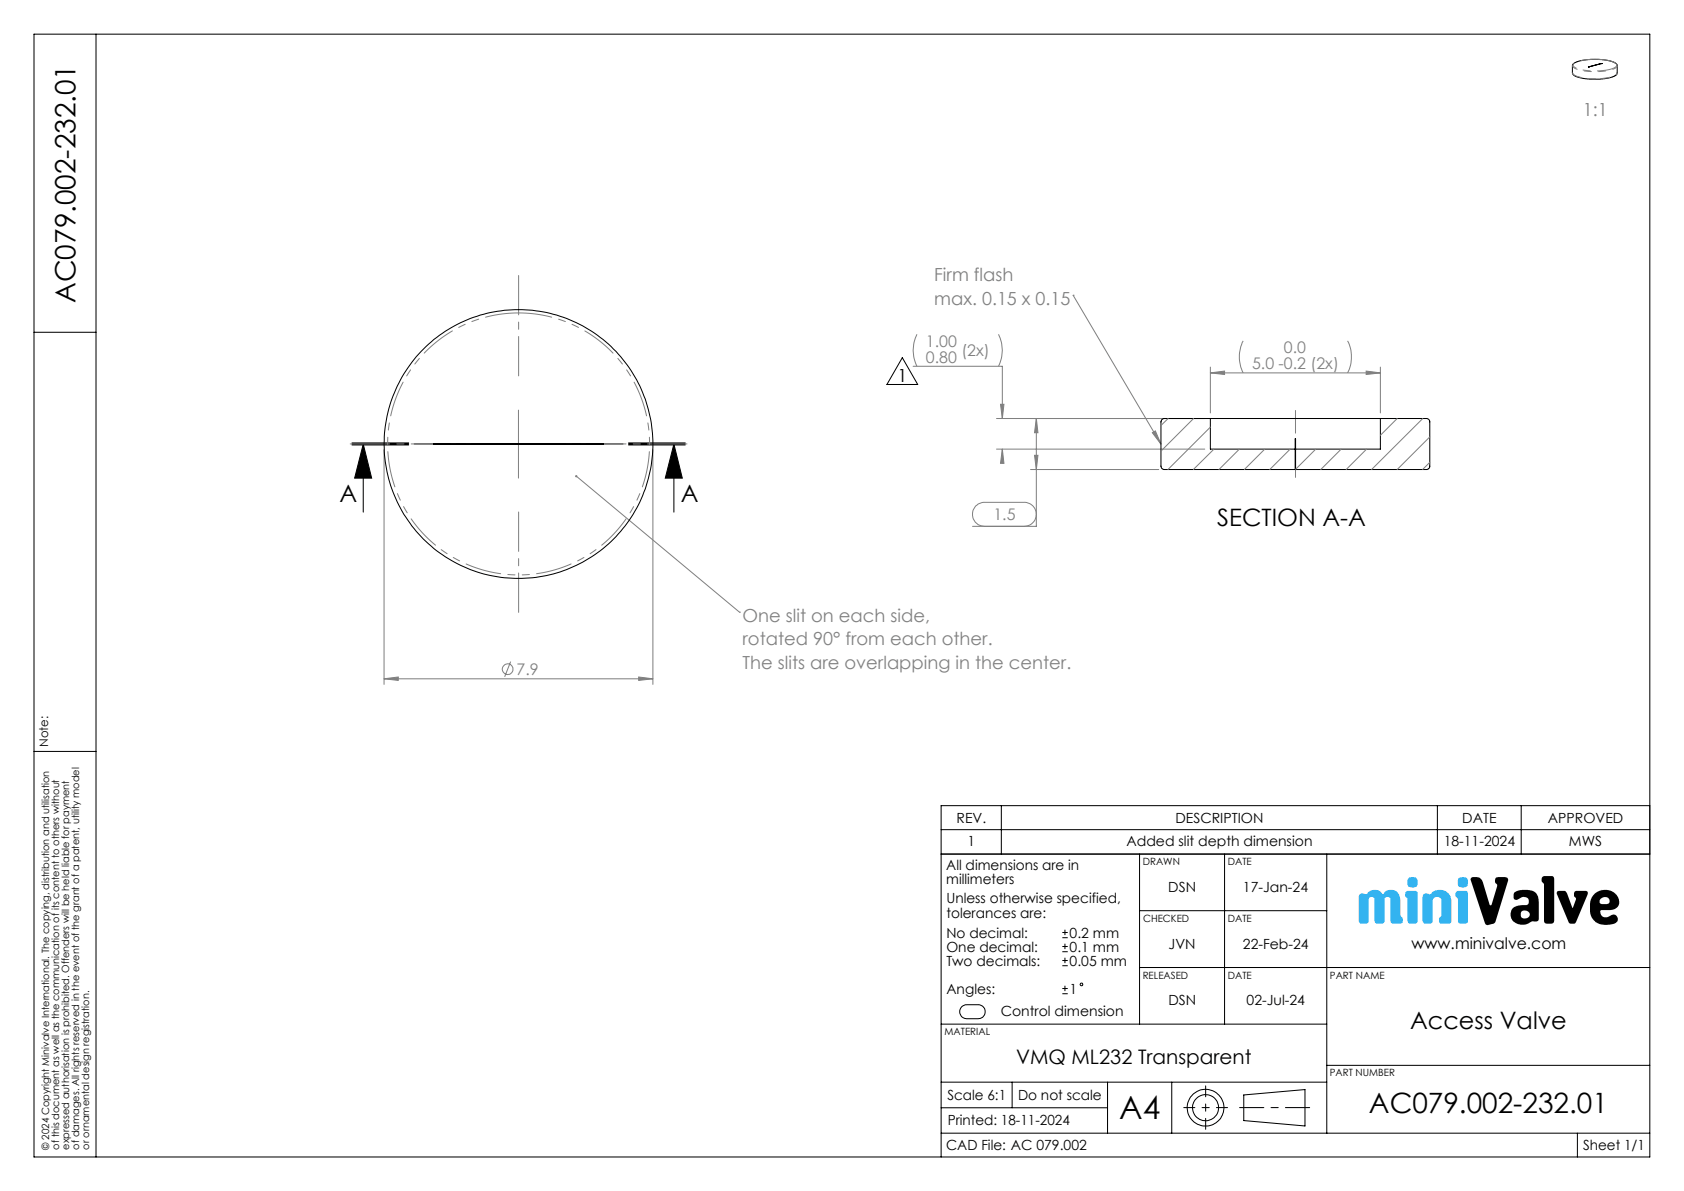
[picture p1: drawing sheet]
<svg xmlns="http://www.w3.org/2000/svg" width="297mm" height="210mm" viewBox="0 0 297 210" stroke-linecap="round" stroke-linejoin="round" font-family="sans-serif">
<g fill="none" stroke="#000" stroke-width=".18">
<path d="M6 6h285v198h-285zM16.9 6v198M6 58.6h10.9M6 132.5h10.9M201 150.6v30M216 150.6v30M234 150.6v49.2M291 150.6h-125v53.4M169.6 177.5l.7-.3h2.2a1.23 1.23 0 0 1 1.2 1.2 1.23 1.23 0 0 1-1.2 1.2h-2a1.26 1.26 0 0 1-1.1-.7 1.26 1.26 0 0 1 .2-1.4zM201 170.6h90M201 160.6h33M166 199.8h125"/>
<path d="M166 190.8h68M166 180.6h68M166 195.3h29.3M178.5 190.8v4.5M195.3 190.8v9M206.7 190.8v9M219.4 193.1l10.8-1v6.4l-10.8-.9zM234 187.8h57M278.2 199.8v4.2"/>
<circle cx="212.6" cy="195.3" r="2.29"/>
<circle cx="212.6" cy="195.3" r="3.2"/>
</g>
<path d="M212.6 191.5v7.6M216.5 195.3h-7.7" fill="none" stroke="#000" stroke-width=".18" stroke-dasharray="15.2 1.3 1.3 1.3" stroke-dashoffset="13.3"/>
<path d="M218.6 195.3h12.4" fill="none" stroke="#000" stroke-width=".18" stroke-dasharray="15.2 1.3 1.3 1.3" stroke-dashoffset="11"/>
<path d="M281 157.9a2.55 2.55 0 0 1 2.8-.9 2.55 2.55 0 0 1 1.8 2.3l-.3 .6a1.82 1.82 0 0 1-1.5 .6h-1.2a.39 .39 0 0 0-.4 .2 .39 .39 0 0 0 .1 .4l.3 .5 .4 .1h.6l1-.5 .4 .2 .3 .5v.5l-.4 .4-.7 .2a2.84 2.84 0 0 1-3.7-1.9v-2.1zM282.3 158.5l-.2 .2v.5l.2 .1 1.1 .1 .4-.2v-.6l-.2-.3-.7-.1zM274.6 157.2l.3-.1h1.1l.2 .1 1.2 2.9 .6-1.5-.1-.3-.3-.3 .1-.7 .3-.2h1.7a.41 .41 0 0 1 .3 .6l-2.1 5-.2 .2h-.7l-.4-.3-2-5zM272 154.6l.3-.1h1.5l.3 .2v7.7l-.1 .3-.4 .2-1-.1-.3-.4v-6.5l-.4-.5zM267.1 157.4l.7-.4 .9-.1a2.3 2.3 0 0 1 2.4 1l.3 1.1v3.2l-.4 .3-.8-.1-.5 .3a2.17 2.17 0 0 1-3.3-1.2l.1-.6a1.46 1.46 0 0 1 1.5-1.2l1.5-.2 .1-.3v-.6l-.4-.4-.6-.1-.9 .5h-.5l-.3-.2v-.7zM268.4 160.7l-.2 .3v.5l.2 .3 .8 .1 .5-.3 .1-.6-.3-.3-.5-.2zM259.5 154.7l.9-.1a1.19 1.19 0 0 1 1.1 1l1.2 4h.3l1.1-3.4v-.2l-.4-.3 .1-.9 .4-.2h1.3l.3 .2 .2 .3-2.3 7.5-.3 .3-.9 .2-.4-.1-.2-.2-2.5-7.6z" fill-rule="evenodd" fill="#000"/>
<path d="M257.2 154.9l.6-.3 .9 .2 .2 .6-.2 .9-.5 .2-.8-.1-.3-.4zM256.9 157.2l.2-.1h1.5l.3 .3v5.1l-.3 .3-1 .1-.5-.4v-3.9l-.4-.6v-.5zM251.1 157.7l.3-.2 .9 .1a2.04 2.04 0 0 1 2.4-.6 2.04 2.04 0 0 1 1.3 2v3.5l-.1 .2-.3 .2h-1.4l-.3-.2-.1-.8 .4-.5v-2.8l-.2-.3-.7-.2-.6 .5-.1 4.1-.4 .2-1-.1-.3-.4v-4.3zM247.9 157.3l.3-.2h1.5l.3 .3v5.1l-.3 .3h-1.1l-.4-.4v-3.9l-.4-.5zM239.7 157.8l.4-.3 .7 .1a.65 .65 0 0 0 .6-.4 1.68 1.68 0 0 1 2.5 .4h.2a1.58 1.58 0 0 1 2.6 0l.3 1v2.8l.4 .6v.6l-.3 .2-1.4 .1-.4-.3v-4.1l-.4-.3h-.4a.32 .32 0 0 0-.3 .4l-.1 4.1-.4 .2h-.8l-.4-.2-.1-4.3-.3-.2-.3-.1-.4 .3-.1 4.3-.4 .2h-.8l-.5-.4zM248.4 154.9l.6-.3 .6 .1 .3 .2 .1 .3-.1 1-.6 .3-.9-.2-.2-.5z" fill-rule="evenodd" fill="#33b3f0"/>
<g fill="none" stroke="#808080" stroke-width=".18">
<path d="M161.7 58.9a6.3 6.3 0 0 0 0 5.7M176.1 58.9a6.3 6.3 0 0 1 0 5.7M189.3 52.1h.1M189.3 52.1l15.5 26.2M67.7 79.3v41.4M85.4 78.3h12M91.4 72.3v12M115.1 79.3v41.4M161 64.6h15.8v9.2M175.8 73.8h36.7M175.8 79.2h36.7M176.5 71.3h.6l-.3 2.5z"/>
<path d="M176.8 79.2l.3 2.5h-.6zM176.8 79.2v2.5M182.8 73.8l.3 2.5h-.6zM182.8 73.8v19h-11.3M203.2 76.3l.6-.3 1 2.3zM213.5 65.7l2.5-.3v.6zM213.5 64.7v8.1M213.5 65.7h30M219.3 60.1a6.3 6.3 0 0 0 0 5.6M237.7 60.1a6.3 6.3 0 0 1 0 5.6M240.9 65.4l2.6 .3-2.6 .3zM243.5 64.7v8.1"/>
<path d="M101.6 84l28.8 23.9M173.6 92.8a2.12 2.12 0 0 1-2.1-2.1 2.12 2.12 0 0 1 2.1-2.1h7.1a2.12 2.12 0 0 1 2.1 2.1 2.12 2.12 0 0 1-2.1 2.1M181.8 82.8h22.6M182.5 80.3h.6l-.3 2.5zM67.7 119.7l2.5-.3v.6zM67.7 119.7h47.4M90.1 116.7l-1.1 2.6M112.6 119.4l2.5 .3-2.5 .3zM130.4 107.9h.1"/>
<circle cx="89.5" cy="118" r=".95"/>
</g>
<g fill="none" stroke="#000" stroke-width=".18">
<path d="M62.1 78.5h10zM62.1 78.3h10M62.1 78.1h10M64.1 78.3l1.4 6h-3zM64.1 78.3v12M110.9 78.3h10M110.9 78.1h10M110.9 78.5h10M118.9 78.3l1.4 6h-3zM118.9 78.3v12M159.1 63.1l2.8 4.7h-5.5zM166 142.1h125v8.5h-125z"/>
<path d="M166 146.3h125M176.6 142.1v8.5M253.5 142.1v8.5M268.3 142.1v8.5M187.4 165.3h.9M187.4 164.4h.9M187.4 167.8h.9M187.4 166.9h.9M187.4 170.3h.9M187.4 169.4h.9M187.4 175.2h.9M187.4 174.3h.9"/>
<path d="M187.8 163.9v1M187.8 166.4v.9M187.8 168.9v.9M187.8 173.8v1"/>
<circle cx="190.7" cy="173.6" r=".23"/>
</g>
<path d="M120.9 78.3h-58.8" fill="none" stroke="#000" stroke-width=".18" stroke-dasharray="6.3 1.3 1.3 1.3" stroke-dashoffset="-.8"/>
<path d="M79.5 78.3h-17.7M91.5 66.3v-17.7M103.5 78.3h17.7M91.5 90.3v17.7" fill="none" stroke="#808080" stroke-width=".18" stroke-dasharray="15.2 1.3 1.3 1.3" stroke-dashoffset="8.3"/>
<path d="M228.5 72.4v11.8" fill="none" stroke="#808080" stroke-width=".18" stroke-dasharray="15.2 1.3 1.3 1.3" stroke-dashoffset="11.2"/>
<path d="M101.5 83.8a.2 .2 0 0 1 .3 0 .21 .21 0 0 1-.1 .4 .2 .2 0 0 1-.3-.2l.1-.2 .1 .2z" fill="#808080"/>
<path d="M118.9 78.3l1.4 6h-3zM64.1 78.3l1.4 6h-3z" fill="#000"/>
<g fill="#808080">
<path d="M203.2 76.3l.6-.3 1 2.3z"/>
<path d="M67.7 119.7l2.5-.3v.6zM112.6 119.4l2.5 .3-2.5 .3zM213.5 65.7l2.5-.3v.6zM240.9 65.4l2.6 .3-2.6 .3zM176.5 71.3h.6l-.3 2.5zM176.8 79.2l.3 2.5h-.6zM182.8 73.8l.3 2.5h-.6zM182.5 80.3h.6l-.3 2.5z"/>
</g>
<g fill="none" stroke="#000" stroke-width=".18">
<path d="M277.6 11.2l1.1-.5 1.3-.2h2.1l1.8 .2 .8 .3 .5 .4v1.6l-.2 .3-.6 .3-1.4 .3-2.7 .1-1.5-.3-1-.3-.4-.4-.1-1.5zM280.1 11.8h.1M282.4 11.2h.1M282.4 11.2l-2.3 .6M76.4 78.3h30zM91.4 78.3h.1M91.5 78.3h.1M204.9 74l.3-.2h46.5l.5 .5v8l-.2 .3-.3 .2h-46.5l-.3-.3-.1-.3v-7.8zM213.5 73.8v5.4h14.9M243.5 73.8v5.4h-15M228.4 82.8v-5.4l.1 5.4"/>
<circle cx="91.4" cy="78.3" r="23.7"/>
</g>
<path d="M91.5 55.2a23.1 23.1 0 0 0-20.2 34.3 23.1 23.1 0 0 0 39.8 1 23.1 23.1 0 0 0-18.4-35.3h-1.2" fill="none" stroke="#808080" stroke-width=".18" stroke-dasharray="6.3 1.3 1.3 1.3 1.3 1.3" stroke-dashoffset=".5"/>
<g fill="none" stroke="#808080" stroke-width=".18">
<path d="M206 73.8l-1.2 1.2M210.5 73.8l-5.7 5.7M213.5 75.3l-7.5 7.5M214.1 79.2l-3.6 3.6M218.6 79.2l-3.6 3.6M223.1 79.2l-3.6 3.6M227.5 79.2l-3.6 3.6M232.1 79.2l-3.6 3.6M236.5 79.2l-3.6 3.6M241 79.2l-3.6 3.6M246.4 73.8l-2.9 3M250.9 73.8l-9 9"/>
<path d="M252.2 77l-5.8 5.8M252.2 81.5l-1.3 1.3"/>
</g>
<path d="M285.2 11.6l-.3 .4-.8 .3-2.8 .3-2.8-.3-.9-.3-.3-.4" fill="none" stroke="#808080" stroke-width=".18" stroke-dasharray="6.3 1.3 1.3 1.3 1.3 1.3" stroke-dashoffset="5.3"/>
<path d="M284 10.8l-2-.3h-2.3l-1.6 .4-.5 .3-.2 .3 .5 .5 1.3 .3 1.7 .2 1.9-.1 1.5-.3 .8-.4v-.3l-.1-.2-1-.4" fill="none" stroke="#808080" stroke-width=".18" stroke-dasharray="6.3 1.3 1.3 1.3 1.3 1.3" stroke-dashoffset="1.2"/>
<path d="M278.5 13.6l2 .3 2.3-.1 1.8-.4 .5-.3 .1-.3" fill="none" stroke="#808080" stroke-width=".18" stroke-dasharray="6.3 1.3 1.3 1.3 1.3 1.3" stroke-dashoffset="6"/>
<path d="M277.3 12.8l.3 .4 .9 .4" fill="none" stroke="#808080" stroke-width=".18" stroke-dasharray="6.3 1.3 1.3 1.3 1.3 1.3"/>
<text font-size="5.6" x="197.4" y="197.3">A4</text>
<g font-size="4.9">
<text x="13.3" y="53.4" transform="rotate(-90 13.3 53.4)">AC079.002-232.01</text>
<text x="241.4" y="196.2">AC079.002-232.01</text>
</g>
<g font-size="4.2">
<text x="59.9" y="88.5">A</text>
<text x="120.1" y="88.5">A</text>
<text x="214.7" y="92.8">SECTION A-A</text>
<text x="248.7" y="181.3">Access Valve</text>
</g>
<text font-size="3.5" x="179.2" y="187.7">VMQ ML232 Transparent</text>
<g font-size="3.2" fill="#808080">
<text x="279.2" y="20.5">1:1</text>
<text x="164.8" y="49.6">Firm flash</text>
<text x="164.8" y="53.8">max. 0.15 x 0.15</text>
</g>
<text font-size="3.2" x="158.3" y="67.3">1</text>
<g font-size="3.2" fill="#818181">
<text x="131" y="109.6">One slit on each side,</text>
<text x="131" y="113.8">rotated 90° from each other.</text>
<text x="131" y="118">The slits are overlapping in the center.</text>
</g>
<g font-size="2.8" fill="#808080">
<text x="163.3" y="61.1">1.00</text>
<text x="163.3" y="64">0.80</text>
<text x="169.6" y="62.7">(2x)</text>
<text x="220.8" y="65.1">5.0 -0.2 (2x)</text>
<text x="226.4" y="62.3">0.0</text>
<text x="175.2" y="91.7">1.5</text>
<text x="91.1" y="119">7.9</text>
</g>
<text font-size="2.8" x="249" y="167.2">www.minivalve.com</text>
<g font-size="2.5">
<text x="168.7" y="145.1">REV.</text>
<text x="170.6" y="149.1">1</text>
<text x="198.7" y="149.1">Added slit depth dimension</text>
<text x="207.3" y="145.1">DESCRIPTION</text>
<text x="254.6" y="149.1">18-11-2024</text>
<text x="257.9" y="145.1">DATE</text>
<text x="273" y="145.1">APPROVED</text>
<text x="276.7" y="149.1">MWS</text>
<text x="166.9" y="153.4">All dimensions are in</text>
<text x="166.9" y="155.9">millimeters</text>
<text x="166.9" y="159.3">Unless otherwise specified,</text>
<text x="166.9" y="161.8">tolerances are:</text>
<text x="206.1" y="157.3">DSN</text>
<text x="219.2" y="157.3">17-Jan-24</text>
<text x="166.9" y="165.3">No decimal:</text>
<text x="166.9" y="167.8">One decimal:</text>
<text x="188.7" y="165.3">0.2 mm</text>
<text x="188.7" y="167.8">0.1 mm</text>
<text x="206.1" y="167.3">JVN</text>
<text x="219.2" y="167.3">22-Feb-24</text>
<text x="166.9" y="170.3">Two decimals:</text>
<text x="188.7" y="170.3">0.05 mm</text>
<text x="166.9" y="175.2">Angles:</text>
<text x="176.5" y="179.2">Control dimension</text>
<text x="188.7" y="175.2">1</text>
<text x="206.1" y="177.3">DSN</text>
<text x="219.9" y="177.3">02-Jul-24</text>
<text x="167.1" y="194">Scale 6:1</text>
<text x="179.6" y="194">Do not scale</text>
<text x="166.9" y="202.8">CAD File: AC 079.002</text>
<text x="167.1" y="198.4">Printed: 18-11-2024</text>
<text x="279.2" y="202.8">Sheet 1/1</text>
</g>
<text font-size="2.1" x="8.5" y="131.7" transform="rotate(-90 8.5 131.7)">Note:</text>
<g font-size="1.8">
<text x="201.5" y="152.5">DRAWN</text>
<text x="216.5" y="152.5">DATE</text>
<text x="201.6" y="162.5">CHECKED</text>
<text x="216.5" y="162.5">DATE</text>
<text x="201.5" y="172.5">RELEASED</text>
<text x="216.5" y="172.5">DATE</text>
<text x="234.6" y="172.6">PART NAME</text>
<text x="166.6" y="182.6">MATERIAL</text>
<text x="234.5" y="189.8">PART NUMBER</text>
<text x="8.7" y="202.7" transform="rotate(-90 8.7 202.7)">© 2024 Copyright Minivalve International. The copying, distribution and utilisation</text>
<text x="10.4" y="202.7" transform="rotate(-90 10.4 202.7)">of this document as well as the communication of its content to others without</text>
<text x="12.2" y="202.7" transform="rotate(-90 12.2 202.7)">expressed authorisation is prohibited. Offenders will be held liable for payment</text>
<text x="14" y="202.7" transform="rotate(-90 14 202.7)">of damages. All rights reserved in the event of the grant of a patent, utility model</text>
<text x="15.7" y="202.7" transform="rotate(-90 15.7 202.7)">or ornamental design registration.</text>
</g>
</svg>
